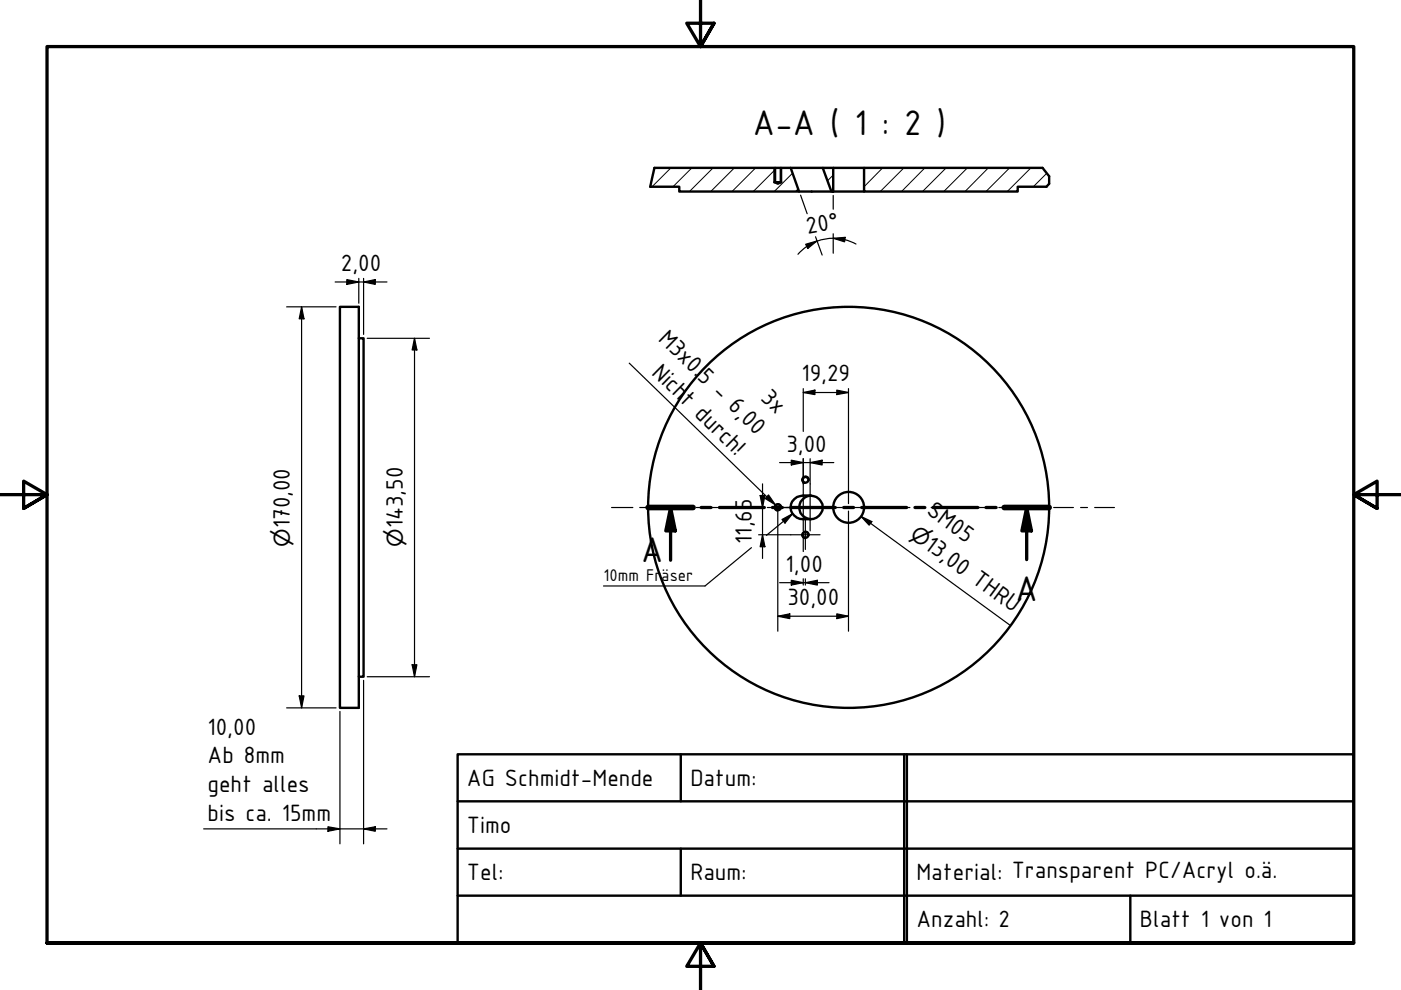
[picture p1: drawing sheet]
<svg xmlns="http://www.w3.org/2000/svg" width="297mm" height="210mm" viewBox="0 0 297 210" stroke-linecap="round" stroke-linejoin="round" font-family="sans-serif">
<!-- layer: Hatch (ISO) -->
<g fill="none" stroke="#000" stroke-width=".21">
<path d="M142.2 35.6l-4 4M146.7 35.6l-4 4M151.2 35.6l-5 5M155.7 35.6l-5 5M160.2 35.6l-5 5M164.3 36l-4.6 4.6M168 36.7l-3.9 3.9M176.7 37.1l-1.2 1.2M187.1 35.6l-3.9 4M191.6 35.6l-5 5M196.1 35.6l-5 5M200.6 35.6l-5 5"/>
<path d="M205.1 35.6l-5 5M209.5 35.6l-4.9 5M214.1 35.6l-5.1 5M218.6 35.6l-5 5M221.9 36.7l-2.8 2.9M169.2 40l-.5 .6"/>
</g>
<!-- layer: Visible (ISO) -->
<g fill="none" stroke="#000" stroke-width=".51">
<path d="M138.7 35.6h25.6v3l.6 .4 .6-.4v-3h2.1l1.8 5h-25.4v-1h-6.1M164.1 38.6h1.6M164.3 35.6h1.2M167.6 35.6h6.8M174.4 35.6h2.3v5h-.4zM176.7 35.6h6.5M221 35.6h-37.8v5h32.6v-1h6.1M222.4 37.4v1.6M169.4 40.6h6.9M176.7 40.6h6.5M72.1 65.1h4v85h-4zM76.1 71.7h1v71.8h-1"/>
<path d="M168.4 105.8a4.6 4.6 0 0 1 5.3 0 2.47 2.47 0 0 1 .5 2.8 2.47 2.47 0 0 1-2.4 1.5 3.5 3.5 0 0 1-3.8-1.3 2.45 2.45 0 0 1 .4-3zM172 105.1a2.51 2.51 0 0 0-2.6 2.5 2.51 2.51 0 0 0 2.6 2.5"/>
<circle cx="164.9" cy="107.6" r=".6"/>
<circle cx="170.8" cy="101.7" r=".6"/>
<circle cx="170.8" cy="113.4" r=".6"/>
<circle cx="179.9" cy="107.6" r="42.5"/>
<circle cx="179.9" cy="107.6" r="3.3"/>
</g>
<!-- layer: Visible Narrow (ISO) -->
<path d="M164.1 35.6v3M165.7 35.6v3M165.7 107.7a.73 .73 0 0 0-.6-.8 .73 .73 0 0 0-.9 .5 .73 .73 0 0 0 .6 .9M171.5 101.9a.73 .73 0 0 0-.6-.9 .73 .73 0 0 0-.8 .6 .73 .73 0 0 0 .6 .8M171.5 113.5a.73 .73 0 0 0-.6-.8 .73 .73 0 0 0-.8 .6 .73 .73 0 0 0 .6 .8" fill="none" stroke="#000" stroke-width=".38"/>
<!-- layer: Break Line (ISO) -->
<path d="M138.7 35.6l-.8 4M221 35.6l1.4 1.8M222.4 39l-.5 .6" fill="none" stroke="#000" stroke-width=".51"/>
<!-- layer: Section Line (ISO) -->
<g fill="none" stroke="#000" stroke-width=".7">
<path d="M137.4 107.6h9.5M142.2 107.6l1 5h-2zM142.2 107.6v11.2M148.7 107.6h2M152.5 107.6h9.6M163.8 107.6h2.1M167.6 107.6h9.5M178.9 107.6h2.1M182.7 107.6h9.5M194 107.6h2.1M197.8 107.6h9.5M209 107.6h2.2"/>
<path d="M212.9 107.6h9.5M217.7 107.6l1 5h-2zM217.7 107.6v11.1"/>
</g>
<path d="M137.4 107.6h9.5M212.9 107.6h9.5" fill="none" stroke="#000" stroke-width="1.2"/>
<g fill="#000">
<path d="M142.2 107.6l1 5h-2z" fill-rule="evenodd"/>
<path d="M217.7 107.6l1 5h-2z" fill-rule="evenodd"/>
</g>
<!-- layer: Border (ISO) -->
<path d="M148.5 -.1v10l-2.9-5h5.8l-2.9 5 2.9-5M0 104.9h10l-5-2.9v5.8l5-2.9-5 2.9M297 104.9h-10l5-2.9v5.8l-5-2.9 5 2.9M10 199.9v-190h277v190h-277h277M151.4 204.9l-2.9-5 2.9 5h-5.8l2.9-5v10" fill="none" stroke="#000" stroke-width=".7"/>
<!-- layer: Title (ISO) -->
<path d="M97 159.9h190v40h-190zM144.3 159.9v10M191.7 159.9v40M192.3 159.9v40M97 179.9h190M97 169.9h190M144.3 179.9v10M97 189.9h190M239.6 189.9v10" fill="none" stroke="#000" stroke-width=".51"/>
<!-- layer: Centerline (ISO) -->
<g fill="none" stroke="#000" stroke-width=".25">
<path d="M129.7 107.6h4.5M135.6 107.6h1.6M138.7 107.6h4.4M144.7 107.6h1.5M147.6 107.6h4.5M153.7 107.6h1.4M156.7 107.6h4.5M162.7 107.6h1.4M165.7 107.6h9.9M177 107.6h1.6M180.1 107.6h4.1M185.7 107.6h1.6"/>
<path d="M188.7 107.6h4.2M194.4 107.6h1.5M197.4 107.6h4.1M203.1 107.6h1.5M206.1 107.6h4.1M211.8 107.6h1.4M214.8 107.6h4.1M220.4 107.6h1.5M223.4 107.6h4.2M229.1 107.6h1.5M232.1 107.6h4.2"/>
</g>
<!-- layer: Dimension (ISO) -->
<g fill="none" stroke="#000" stroke-width=".25">
<path d="M71.1 59.8h10.9M73.5 59.3l2.6 .5-2.6 .5zM76.1 59v5.3M77.1 59.8l2.5-.5v1zM77.1 59v11.9M169.7 41.4l1.4 3.9M170.8 51.8l2.4-.7-1.9 1.6zM171 52.3l-1.8 1.6M172.9 50.2l1.4 3.9M173.2 51.1l-2.2 1.1M173.3 51.1l1.7-.4a9.8 9.8 0 0 1 4.1 .1l2.4 .9M176.7 50.5l2.5-.2-.1 1z"/>
<path d="M176.7 41.4v3M176.7 49.6v4.1M60.8 65.1h10.4M63.9 65.1l.6 2.5h-1.1zM63.9 65.1v85M77.9 71.7h13.2M87.9 71.7l.5 2.5h-1zM87.9 71.7v71.8M165.3 98.1h11.5M167.8 97.6l2.5 .5-2.5 .5zM170.3 83.2l2.5-.5v1zM170.3 82.4v9.1"/>
<path d="M170.3 97.3v5.3M170.3 83.2h9.6M171.8 98.1l2.5-.5v1zM171.8 97.3v5.3M177.4 82.7l2.5 .5-2.5 .5zM179.9 82.4v24.4M160.8 113.4h6.8M161.2 105.1h1l-.5 2.5zM161.7 113.4l.5 2.5h-1zM161.7 102.6v15.8M164.9 108.4v25.4M170.3 113.5v3.4"/>
<path d="M179.9 108.4v25.4M164.9 130.7l2.5-.6v1.1zM164.9 130.7h15M165.3 123.5h10.5M167.8 123l2.5 .5-2.5 .6zM170.3 122.7v1.4M170.8 123.5l2.5-.5v1.1zM170.8 122.7v1.4M177.4 130.1l2.5 .6-2.5 .5zM60.8 150.1h10.4M63.4 147.5h1.1l-.6 2.6zM72.1 150.8v28.1"/>
<path d="M77.1 144.2v34.7M77.9 143.5h13.2M87.4 140.9h1l-.5 2.6zM43.2 175.7h38.8M69.5 175.3l2.6 .4-2.6 .5zM77.1 175.7l2.5-.4v.9z"/>
</g>
<g fill="#000">
<path d="M77.1 59.8l2.5-.5v1z" fill-rule="evenodd"/>
<path d="M170.8 51.8l2.4-.7-1.9 1.6z" fill-rule="evenodd"/>
<path d="M176.7 50.5l2.5-.2-.1 1z" fill-rule="evenodd"/>
<path d="M63.9 65.1l.6 2.5h-1.1z" fill-rule="evenodd"/>
<path d="M73.5 59.3l2.6 .5-2.6 .5z" fill-rule="evenodd"/>
<path d="M87.9 71.7l.5 2.5h-1z" fill-rule="evenodd"/>
<path d="M167.8 97.6l2.5 .5-2.5 .5z" fill-rule="evenodd"/>
<path d="M170.3 83.2l2.5-.5v1z" fill-rule="evenodd"/>
<path d="M171.8 98.1l2.5-.5v1z" fill-rule="evenodd"/>
<path d="M177.4 82.7l2.5 .5-2.5 .5z" fill-rule="evenodd"/>
<path d="M161.2 105.1h1l-.5 2.5z" fill-rule="evenodd"/>
<path d="M161.7 113.4l.5 2.5h-1z" fill-rule="evenodd"/>
<path d="M164.9 130.7l2.5-.6v1.1z" fill-rule="evenodd"/>
<path d="M167.8 123l2.5 .5-2.5 .6z" fill-rule="evenodd"/>
<path d="M170.8 123.5l2.5-.5v1.1z" fill-rule="evenodd"/>
<path d="M177.4 130.1l2.5 .6-2.5 .5z" fill-rule="evenodd"/>
<path d="M63.4 147.5h1.1l-.6 2.6z" fill-rule="evenodd"/>
<path d="M87.4 140.9h1l-.5 2.6z" fill-rule="evenodd"/>
<path d="M69.5 175.3l2.6 .4-2.6 .5z" fill-rule="evenodd"/>
<path d="M77.1 175.7l2.5-.4v.9z" fill-rule="evenodd"/>
</g>
<!-- layer: Center Mark (ISO) -->
<path d="M165.1 107.6h10.2M166.8 107.6h10.1M167.6 113.4h6.3M170.3 102.6v10M170.8 110.3v6.2M171.8 102.6v10" fill="none" stroke="#000" stroke-width=".25"/>
<!-- layer: Symbol (ISO) -->
<path d="M133.4 77l31 30M159.3 116.1l-9.8 8.1h-21.5M162.9 104.9l1.5 2.1-2.2-1.3zM165.8 110.1l2.2-1.2-1.6 2zM168 108.9l-5.5 4.6M182.6 109.5l2.2 1.1-.5 .8zM182.6 109.5l31.5 23" fill="none" stroke="#000" stroke-width=".25"/>
<g fill="#000">
<path d="M162.9 104.9l1.5 2.1-2.2-1.3z" fill-rule="evenodd"/>
<path d="M165.8 110.1l2.2-1.2-1.6 2z" fill-rule="evenodd"/>
<path d="M182.6 109.5l2.2 1.1-.5 .8z" fill-rule="evenodd"/>
</g>
<g font-size="8.1">
<text x="159.6" y="28.6">A-A ( 1 : 2 )</text>
<text x="136" y="119.1">A</text>
<text x="215.3" y="127.4">A</text>
</g>
<g font-size="5.4">
<text x="171.2" y="49.7" transform="rotate(-10 171.2 49.7)">20°</text>
<text x="72.3" y="57.5">2,00</text>
<text x="139.4" y="72" transform="rotate(44 139.4 72)">M3x0.5 - 6,00</text>
<text x="138" y="79.2" transform="rotate(44 138 79.2)">Nicht durch!</text>
<text x="169.9" y="80.9">19,29</text>
<text x="161.1" y="84.6" transform="rotate(44 161.1 84.6)">3x</text>
<text x="166.8" y="95.8">3,00</text>
<text x="61.5" y="112" transform="rotate(-90 61.5 112)">170,00</text>
<text x="85.4" y="112" transform="rotate(-90 85.4 112)">143,50</text>
<text x="196.2" y="108.8" transform="rotate(36 196.2 108.8)">SM05</text>
<text x="159.4" y="115.3" transform="rotate(-90 159.4 115.3)">11,65</text>
<text x="195.8" y="116.1" transform="rotate(36 195.8 116.1)">13,00 THRU</text>
<text x="166.6" y="121.3">1,00</text>
<text x="166.9" y="128.4">30,00</text>
<text x="44" y="155.7">10,00</text>
<text x="44" y="161.7">Ab 8mm</text>
<text x="44" y="167.9">geht alles</text>
<text x="99" y="166.7">AG Schmidt-Mende</text>
<text x="146.4" y="166.7">Datum:</text>
<text x="44" y="174.2">bis ca. 15mm</text>
<text x="99" y="176.6">Timo</text>
<text x="99" y="186.7">Tel:</text>
<text x="146.4" y="186.7">Raum:</text>
<text x="194.3" y="186.7">Material: Transparent PC/Acryl o.ä.</text>
<text x="194.3" y="196.6">Anzahl: 2</text>
<text x="241.7" y="196.6">Blatt 1 von 1</text>
</g>
<g font-size="4.6">
<text x="192.7" y="113.8" transform="rotate(36 192.7 113.8)">⌀</text>
<text x="61.5" y="115.9" transform="rotate(-90 61.5 115.9)">⌀</text>
<text x="85.4" y="116" transform="rotate(-90 85.4 116)">⌀</text>
</g>
<text font-size="3.9" x="128" y="123.2">10mm Fräser</text>
</svg>
